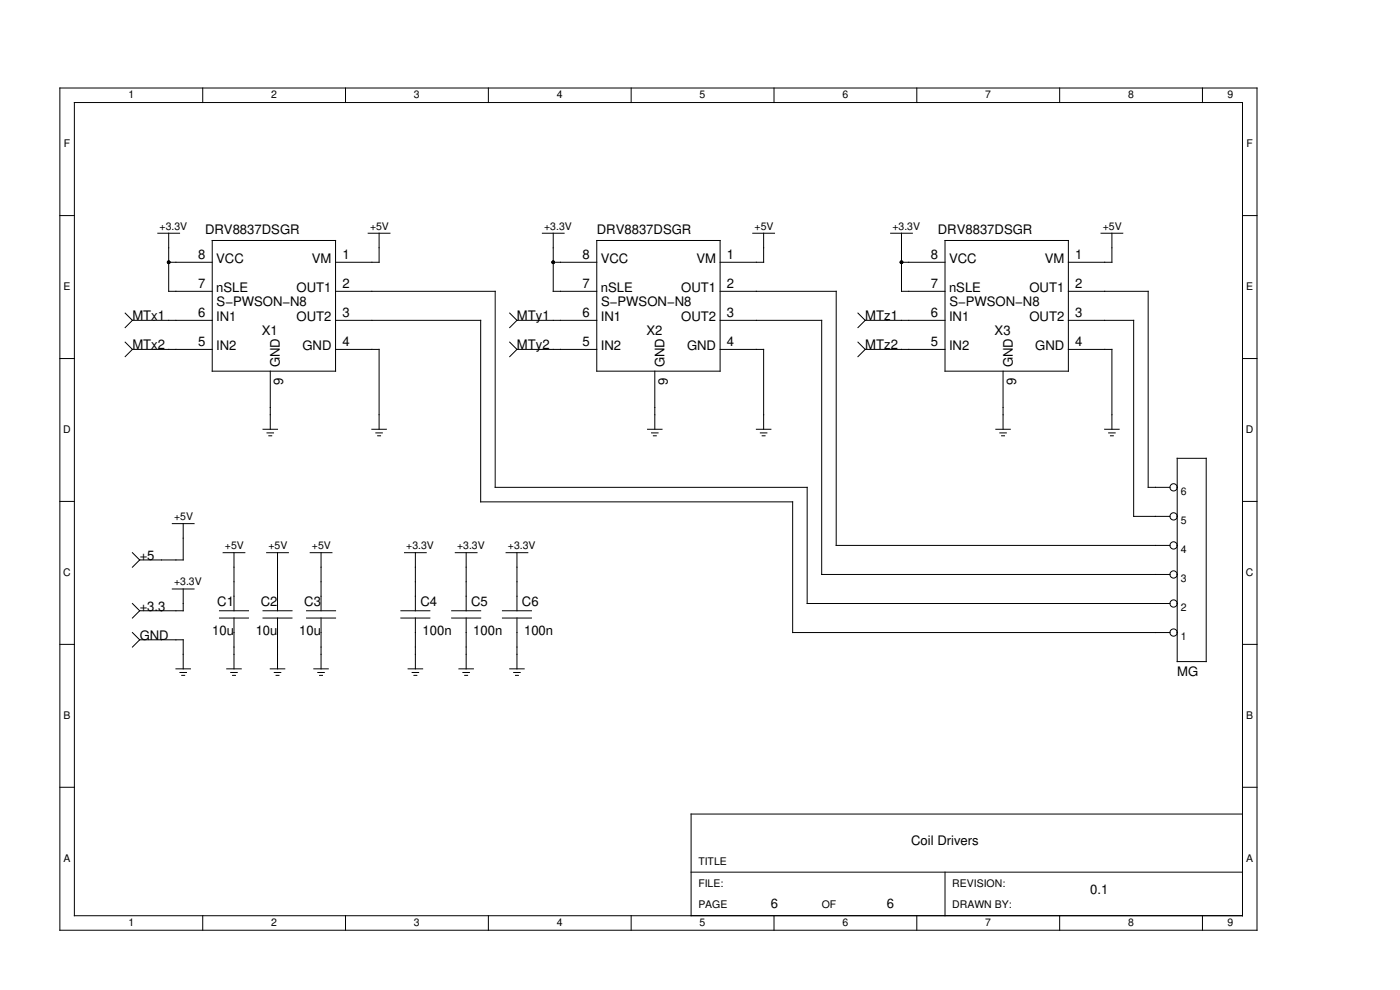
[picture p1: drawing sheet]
<svg xmlns="http://www.w3.org/2000/svg" width="297mm" height="210mm" viewBox="0 0 297 210" stroke-linecap="round" stroke-linejoin="round" font-family="sans-serif">
<g fill="none" stroke="#000" stroke-width=".21">
<path d="M12.7 18.7h254v178.5h-254zM43 18.7v3M73.3 18.7v3M103.6 18.7v3M133.9 18.7v3M164.2 18.7v3M194.5 18.7v3M224.8 18.7v3M255.1 18.7v3M15.8 21.7h247.8v172.5h-247.8zM12.7 45.7h3.1M33.5 49.4h4.6"/>
<path d="M35.8 55.6h9.2M35.8 49.4v12.4h9.2M45 51h26.2v27.7h-26.2zM78.1 49.4h4.6M80.4 49.4v6.2h-9.2M115.1 49.4h4.6M117.4 55.6h9.2M117.4 49.4v12.4h9.2M126.6 51h26.2v27.7h-26.2zM159.7 49.4h4.6M162 49.4v6.2h-9.2M189 49.4h4.6"/>
<path d="M191.3 55.6h9.2M191.3 49.4v12.4h9.2M200.5 51h26.2v27.7h-26.2zM233.6 49.4h4.6M235.9 49.4v6.2h-9.2M263.6 45.7h3.1M12.7 76h3.1M26.6 66.4l1.5 1.5M26.6 72.5l1.5 1.6M28.1 74.1h16.9M28.1 67.9h16.9M28.1 67.9l-1.5 1.6"/>
<path d="M28.1 74.1l-1.5 1.5M57.3 78.7v12.3M71.2 74.1h9.2v16.9M71.2 67.9h30.8v38.5h66.2v27.7h80M71.2 61.8h33.9v41.5h66.2v24.7h76.9M108.1 66.4l1.6 1.5M108.1 72.5l1.6 1.6M109.7 74.1h16.9M109.7 67.9h16.9M109.7 67.9l-1.6 1.6M109.7 74.1l-1.6 1.5M138.9 78.7v12.3"/>
<path d="M152.8 74.1h9.2v16.9M152.8 67.9h21.5v53.9h73.9M152.8 61.8h24.6v53.8h70.8M182 66.4l1.6 1.5M182 72.5l1.6 1.6M183.6 74.1h16.9M183.6 67.9h16.9M183.6 67.9l-1.6 1.6M183.6 74.1l-1.6 1.5M212.8 78.7v12.3M226.7 74.1h9.2v16.9M226.7 67.9h13.8v41.6h7.7"/>
<path d="M226.7 61.8h16.9v41.5h4.6M263.6 76h3.1M55.8 91h3.1M56.6 91.8h1.4M57 92.4h.7M78.9 91h3.1M79.7 91.8h1.4M80.1 92.4h.6M137.4 91h3.1M138.2 91.8h1.4M138.6 92.4h.6M160.5 91h3.1"/>
<path d="M161.3 91.8h1.4M161.7 92.4h.6M211.3 91h3.1M212.1 91.8h1.4M212.5 92.4h.6M234.4 91h3.1M235.2 91.8h1.4M235.6 92.4h.6M249.8 97.2h6.1v43.1h-6.1zM12.7 106.3h3.1M28.1 117.2l1.5 1.5M29.6 118.7l-1.5 1.6"/>
<path d="M36.6 111h4.6M38.9 111v7.7h-9.3M47.3 117.2h4.7M49.6 117.2v12.3M56.6 117.2h4.6M58.9 117.2v12.3M65.8 117.2h4.6M68.1 117.2v12.3M85.8 117.2h4.6M88.1 117.2v12.3M96.6 117.2h4.6M98.9 117.2v12.3"/>
<path d="M107.4 117.2h4.6M109.7 117.2v12.3M263.6 106.3h3.1M12.7 136.6h3.1M28.1 134.1l1.5 1.6M28.1 128l1.5 1.5M29.6 135.7h9.3v6.1M29.6 135.7l-1.5 1.5M29.6 129.5l-1.5 1.5M36.6 124.9h4.6M38.9 124.9v4.6h-9.3M46.6 131h6.1"/>
<path d="M46.6 129.5h6.1M49.6 131v10.8M55.8 131h6.2M55.8 129.5h6.2M58.9 131v10.8M65 131h6.2M65 129.5h6.2M68.1 131v10.8M85.1 131h6.1M85.1 129.5h6.1M88.1 131v10.8M95.8 131h6.2"/>
<path d="M95.8 129.5h6.2M98.9 131v10.8M106.6 131h6.2M106.6 129.5h6.2M109.7 131v10.8M263.6 136.6h3.1M37.3 141.8h3.1M38.2 142.6h1.4M38.6 143.2h.6M48.1 141.8h3.1M49 142.6h1.3M49.3 143.2h.7"/>
<path d="M57.3 141.8h3.1M58.2 142.6h1.4M58.6 143.2h.6M66.6 141.8h3.1M67.4 142.6h1.4M67.8 143.2h.6M86.6 141.8h3.1M87.4 142.6h1.4M87.8 143.2h.6M97.4 141.8h3M98.2 142.6h1.4M98.6 143.2h.6"/>
<path d="M108.1 141.8h3.1M109 142.6h1.4M109.4 143.2h.6M12.7 166.9h3.1M263.6 172.6h-117v21.6M263.6 166.9h3.1M43 194.2v3M73.3 194.2v3M103.6 194.2v3M133.9 194.2v3M146.6 184.9h117M164.2 194.2v3"/>
<path d="M194.5 194.2v3M200.5 184.9v9.3M224.8 194.2v3M255.1 194.2v3"/>
<circle cx="249" cy="103.3" r=".77"/>
<circle cx="249" cy="115.6" r=".77"/>
<circle cx="249" cy="109.5" r=".77"/>
<circle cx="249" cy="121.8" r=".77"/>
<circle cx="249" cy="134.1" r=".77"/>
<circle cx="249" cy="128" r=".77"/>
</g>
<g fill="#000">
<circle cx="35.8" cy="55.6" r=".38"/>
<circle cx="117.4" cy="55.6" r=".38"/>
<circle cx="191.3" cy="55.6" r=".38"/>
</g>
<g font-size="2.8">
<text x="43.5" y="49.7">DRV8837DSGR</text>
<text x="126.6" y="49.7">DRV8837DSGR</text>
<text x="199" y="49.7">DRV8837DSGR</text>
<text x="42" y="54.9">8</text>
<text x="45.9" y="55.7">VCC</text>
<text x="66.2" y="55.7">VM</text>
<text x="72.7" y="54.9">1</text>
<text x="123.6" y="54.9">8</text>
<text x="127.5" y="55.7">VCC</text>
<text x="147.8" y="55.7">VM</text>
<text x="154.2" y="54.9">1</text>
<text x="197.5" y="54.9">8</text>
<text x="201.4" y="55.7">VCC</text>
<text x="221.7" y="55.7">VM</text>
<text x="228.1" y="54.9">1</text>
<text x="42" y="61.1">7</text>
<text x="45.9" y="61.8">nSLE</text>
<text x="46" y="64.9">S−PWSON−N8</text>
<text x="62.9" y="61.8">OUT1</text>
<text x="72.7" y="61.1">2</text>
<text x="123.6" y="61.1">7</text>
<text x="127.5" y="61.8">nSLE</text>
<text x="127.6" y="64.9">S−PWSON−N8</text>
<text x="144.5" y="61.8">OUT1</text>
<text x="154.2" y="61.1">2</text>
<text x="197.5" y="61.1">7</text>
<text x="201.4" y="61.8">nSLE</text>
<text x="201.4" y="64.9">S−PWSON−N8</text>
<text x="218.4" y="61.8">OUT1</text>
<text x="228.1" y="61.1">2</text>
<text x="28.1" y="67.9">MTx1</text>
<text x="42" y="67.2">6</text>
<text x="45.9" y="68">IN1</text>
<text x="55.6" y="71">X1</text>
<text x="62.9" y="68">OUT2</text>
<text x="72.7" y="67.2">3</text>
<text x="109.7" y="67.9">MTy1</text>
<text x="123.6" y="67.2">6</text>
<text x="127.5" y="68">IN1</text>
<text x="137.1" y="71">X2</text>
<text x="144.5" y="68">OUT2</text>
<text x="154.2" y="67.2">3</text>
<text x="183.6" y="67.9">MTz1</text>
<text x="197.5" y="67.2">6</text>
<text x="201.4" y="68">IN1</text>
<text x="211" y="71">X3</text>
<text x="218.4" y="68">OUT2</text>
<text x="228.1" y="67.2">3</text>
<text x="28.1" y="74.1">MTx2</text>
<text x="42" y="73.4">5</text>
<text x="45.9" y="74.2">IN2</text>
<text x="59.4" y="77.9" transform="rotate(-90 59.4 77.9)">GND</text>
<text x="64.2" y="74.2">GND</text>
<text x="72.7" y="73.4">4</text>
<text x="109.7" y="74.1">MTy2</text>
<text x="123.6" y="73.4">5</text>
<text x="127.5" y="74.2">IN2</text>
<text x="141" y="77.9" transform="rotate(-90 141 77.9)">GND</text>
<text x="145.8" y="74.2">GND</text>
<text x="154.2" y="73.4">4</text>
<text x="183.6" y="74.1">MTz2</text>
<text x="197.5" y="73.4">5</text>
<text x="201.4" y="74.2">IN2</text>
<text x="214.9" y="77.9" transform="rotate(-90 214.9 77.9)">GND</text>
<text x="219.7" y="74.2">GND</text>
<text x="228.1" y="73.4">4</text>
<text x="60.1" y="81.7" transform="rotate(-90 60.1 81.7)">9</text>
<text x="141.7" y="81.7" transform="rotate(-90 141.7 81.7)">9</text>
<text x="215.6" y="81.7" transform="rotate(-90 215.6 81.7)">9</text>
<text x="29.6" y="118.7">+5</text>
<text x="29.6" y="129.5">+3.3</text>
<text x="46.1" y="128.5">C1</text>
<text x="55.3" y="128.5">C2</text>
<text x="64.6" y="128.5">C3</text>
<text x="89.2" y="128.5">C4</text>
<text x="100" y="128.5">C5</text>
<text x="110.7" y="128.5">C6</text>
<text x="29.6" y="135.7">GND</text>
<text x="45" y="134.6">10u</text>
<text x="54.2" y="134.6">10u</text>
<text x="63.5" y="134.6">10u</text>
<text x="89.6" y="134.6">100n</text>
<text x="100.4" y="134.6">100n</text>
<text x="111.2" y="134.6">100n</text>
<text x="249.8" y="143.4">MG</text>
<text x="193.3" y="179.3">Coil Drivers</text>
<text x="231.3" y="189.5">0.1</text>
<text x="163.6" y="192.6">6</text>
<text x="188.2" y="192.6">6</text>
</g>
<g font-size="2.2">
<text x="27.2" y="20.8">1</text>
<text x="57.5" y="20.8">2</text>
<text x="87.8" y="20.8">3</text>
<text x="118.1" y="20.8">4</text>
<text x="148.4" y="20.8">5</text>
<text x="178.8" y="20.8">6</text>
<text x="209" y="20.8">7</text>
<text x="239.4" y="20.8">8</text>
<text x="260.4" y="20.8">9</text>
<text x="13.6" y="31.1">F</text>
<text x="264.5" y="31.1">F</text>
<text x="33.9" y="48.7">+3.3V</text>
<text x="78.5" y="48.7">+5V</text>
<text x="115.5" y="48.7">+3.3V</text>
<text x="160.1" y="48.7">+5V</text>
<text x="189.3" y="48.7">+3.3V</text>
<text x="234" y="48.7">+5V</text>
<text x="13.5" y="61.4">E</text>
<text x="264.4" y="61.4">E</text>
<text x="13.4" y="91.7">D</text>
<text x="264.4" y="91.7">D</text>
<text x="250.5" y="104.9">6</text>
<text x="36.9" y="110.3">+5V</text>
<text x="250.5" y="111.1">5</text>
<text x="47.7" y="116.4">+5V</text>
<text x="57" y="116.4">+5V</text>
<text x="66.2" y="116.4">+5V</text>
<text x="86.2" y="116.4">+3.3V</text>
<text x="97" y="116.4">+3.3V</text>
<text x="107.8" y="116.4">+3.3V</text>
<text x="250.5" y="117.2">4</text>
<text x="13.4" y="122.1">C</text>
<text x="36.9" y="124.1">+3.3V</text>
<text x="250.5" y="123.4">3</text>
<text x="264.4" y="122.1">C</text>
<text x="250.5" y="129.6">2</text>
<text x="250.5" y="135.7">1</text>
<text x="13.5" y="152.3">B</text>
<text x="264.4" y="152.3">B</text>
<text x="13.5" y="182.7">A</text>
<text x="148.2" y="183.4">TITLE</text>
<text x="264.4" y="182.7">A</text>
<text x="148.2" y="188">FILE:</text>
<text x="202" y="188">REVISION:</text>
<text x="27.2" y="196.3">1</text>
<text x="57.5" y="196.3">2</text>
<text x="87.8" y="196.3">3</text>
<text x="118.1" y="196.3">4</text>
<text x="148.2" y="192.6">PAGE</text>
<text x="148.4" y="196.3">5</text>
<text x="174.3" y="192.6">OF</text>
<text x="178.8" y="196.3">6</text>
<text x="202" y="192.6">DRAWN BY:</text>
<text x="209" y="196.3">7</text>
<text x="239.4" y="196.3">8</text>
<text x="260.4" y="196.3">9</text>
</g>
</svg>
